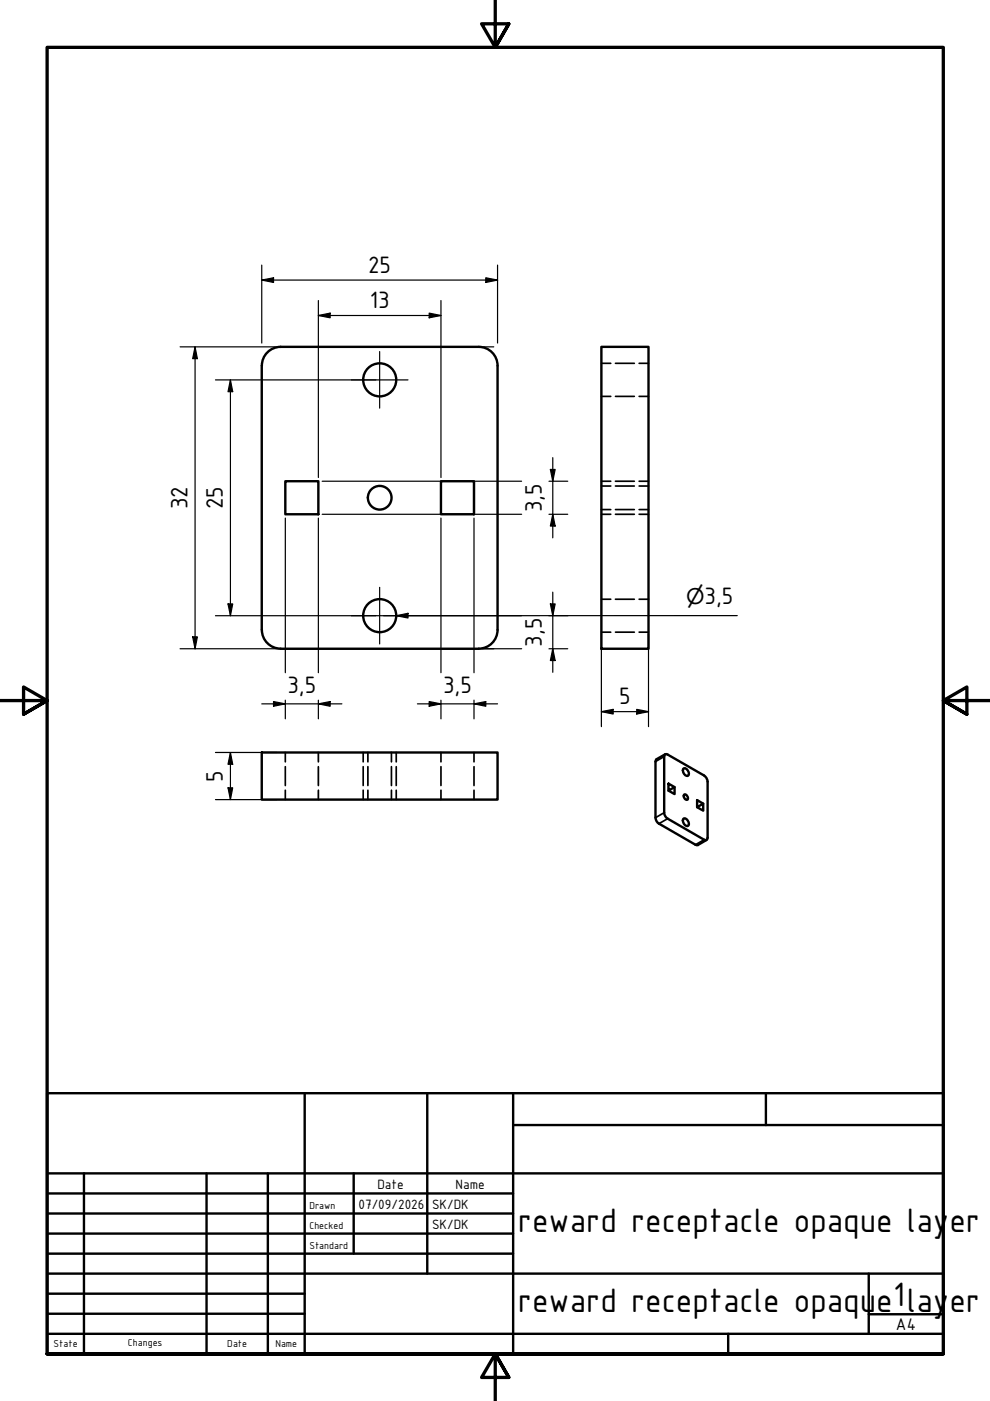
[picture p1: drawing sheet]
<svg xmlns="http://www.w3.org/2000/svg" width="210mm" height="297mm" viewBox="0 0 210 297" stroke-linecap="round" stroke-linejoin="round" font-family="sans-serif">
<!-- layer: Visible (ISO) -->
<g fill="none" stroke="#000" stroke-width=".51">
<path d="M56.7 74.7a4 4 0 0 1 2.8-1.2h42a4 4 0 0 1 4 4v56a4 4 0 0 1-4 4h-42a4 4 0 0 1-4-4v-56a4 4 0 0 1 1.2-2.8zM127.5 73.5h10v64h-10zM60.5 102h7v7h-7zM93.5 102h7v7h-7zM55.5 159.5h50v10h-50zM141 159.9l.6 .1 7.7 4.4a1.74 1.74 0 0 1 .7 1.3v11.9l-.2 .5-.5-.1-7.7-4.4a1.59 1.59 0 0 1-.8-1.3v-11.9zM141 159.9l-1.8 1.1-.2 .5v11.9a1.59 1.59 0 0 0 .7 1.2l8 4.6 2.1-1.1M141.7 166.1l1.3 .8-1.3 .7zM143 166.9v1.5l-1.3-.8M144.8 173.7l.2-.2a1.05 1.05 0 0 1 .8 1.6 1.15 1.15 0 0 1-1-1.4zM144.8 163l.2-.1a1.05 1.05 0 0 1 .8 1.6 1.15 1.15 0 0 1-1-1.5zM145 168.5l.2-.1a.71 .71 0 0 1 .6 .5 .71 .71 0 0 1-.2 .7 .82 .82 0 0 1-.6-1.1z"/>
<path d="M147.8 169.6l1.3 .8-1.3 .7zM149.1 170.4v1.5l-1.3-.8"/>
<circle cx="80.5" cy="80.5" r="3.5"/>
<circle cx="80.5" cy="105.5" r="2.51"/>
<circle cx="80.5" cy="130.5" r="3.5"/>
</g>
<!-- layer: Hidden (ISO) -->
<g fill="none" stroke="#000" stroke-width=".36">
<path d="M127.5 77h2M130.5 77h4M135.5 77h2M127.5 84h2M130.5 84h4M135.5 84h2M127.5 102h2M127.5 109h2M127.5 108h2M127.5 103h2M130.5 102h4M130.5 109h4"/>
<path d="M130.5 108h4M130.5 103h4M135.5 102h2M135.5 109h2M135.5 108h2M135.5 103h2M127.5 134h2M127.5 127h2M130.5 134h4M130.5 127h4M135.5 134h2M135.5 127h2"/>
<path d="M60.5 159.5v2M67.5 159.5v2M77 159.5v2M78 159.5v2M83 159.5v2M84 159.5v2M93.5 159.5v2M100.5 159.5v2M60.5 162.5v4M60.5 167.5v2M67.5 162.5v4M67.5 167.5v2"/>
<path d="M77 162.5v4M77 167.5v2M78 162.5v4M78 167.5v2M83 162.5v4M83 167.5v2M84 162.5v4M84 167.5v2M93.5 162.5v4M93.5 167.5v2M100.5 162.5v4M100.5 167.5v2"/>
</g>
<!-- layer: Visible Narrow (ISO) -->
<path d="M140.8 160.4l-1.8 1.1M140.8 172.3l-1.8 1.1M141.6 173.6l-1.9 1M149.3 178l-1.9 1.1" fill="none" stroke="#000" stroke-width=".36"/>
<!-- layer: Border (ISO) -->
<path d="M105 0v10l-2.9-5h5.8l-2.9 5 2.9-5M0 148.5h10l-5-2.8v5.7l5-2.9-5 2.9M210 148.5h-10l5-2.8v5.7l-5-2.9 5 2.9M10 287v-277h190v277h-190h190M107.9 292l-2.9-5 2.9 5h-5.8l2.9-5v10" fill="none" stroke="#000" stroke-width=".7"/>
<!-- layer: Title (ISO) -->
<g fill="none" stroke="#000" stroke-width=".51">
<path d="M10 231.8h190v55.2h-190zM64.6 231.8v55.2M90.6 231.8v38.2M108.8 238.5h91.2M108.8 231.8v55.2M162.4 231.8v6.7M10 253h98.8M10 257.3h98.8M10 248.8h190M17.8 248.8v38.2M43.8 248.8v38.2M56.8 248.8v38.2"/>
<path d="M75 248.8v17M10 261.5h98.8M10 265.8h98.8M10 270h190M10 274.3h54.6M10 278.5h54.6M184.2 278.6h15.8M184.2 270v12.8M10 282.8h190M154.4 282.8v4.2"/>
</g>
<!-- layer: Center Mark (ISO) -->
<path d="M80.5 74.5v12M74.5 80.5h12M74.5 130.5h12M80.5 124.5v12" fill="none" stroke="#000" stroke-width=".25"/>
<!-- layer: Dimension (ISO) -->
<g fill="none" stroke="#000" stroke-width=".25">
<path d="M55.5 59.4l2.5-.5v1zM55.5 59.4h50M55.5 56.2v16.5M103 58.9l2.5 .5-2.5 .5zM105.5 56.2v16.5M38.2 73.5h66.5M41.4 73.5l.4 2.5h-.9zM41.4 73.5v64M67.5 66.9l2.5-.5v1zM67.5 63.7v37.5M67.5 66.9h26M91 66.4l2.5 .5-2.5 .5z"/>
<path d="M93.5 63.7v37.5M45.7 80.5h34M48.9 80.5l.4 2.5h-1zM48.9 80.5v50M116.7 99.5h1l-.5 2.5zM117.2 97v17M60.5 109.8v32.8M67.5 109.8v32.8M68.3 109h42.3M68.3 102h42.3M93.5 109.8v32.8M100.5 109.8v32.8"/>
<path d="M116.4 109h4M116.4 102h4M117.2 109l.5 2.5h-1zM38.2 137.5h72.4M40.9 135h.9l-.4 2.5zM45.7 130.5h34M48.3 128h1l-.4 2.5zM81.3 130.5h29.3M84 130.5l2.5-.5v1zM116.4 137.5h4M116.4 130.5h4M116.7 128h1l-.5 2.5z"/>
<path d="M117.2 137.5l.5 2.5h-1zM117.2 125.5v17M127.5 134.3v19.8M137.5 134.3v19.8M156.3 130.5h-69.8M45.7 159.5h13M48.9 159.5l.4 2.5h-1zM48.9 159.5v10M55.5 149.2h17M58 148.7l2.5 .5-2.5 .5zM60.5 148.4v4M67.5 149.2l2.5-.5v1z"/>
<path d="M67.5 148.4v4M88.5 149.2h17M91 148.7l2.5 .5-2.5 .5zM93.5 148.4v4M100.5 149.2l2.5-.5v1zM100.5 148.4v4M127.5 150.9l2.5-.5v1zM127.5 150.9h10M135 150.4l2.5 .5-2.5 .5zM45.7 169.5h13M48.3 167h1l-.4 2.5z"/>
</g>
<g fill="#000">
<path d="M55.5 59.4l2.5-.5v1zM103 58.9l2.5 .5-2.5 .5zM41.4 73.5l.4 2.5h-.9zM67.5 66.9l2.5-.5v1zM91 66.4l2.5 .5-2.5 .5zM48.9 80.5l.4 2.5h-1zM116.7 99.5h1l-.5 2.5zM117.2 109l.5 2.5h-1zM40.9 135h.9l-.4 2.5zM48.3 128h1l-.4 2.5zM84 130.5l2.5-.5v1zM116.7 128h1l-.5 2.5z"/>
<path d="M58 148.7l2.5 .5-2.5 .5zM67.5 149.2l2.5-.5v1zM91 148.7l2.5 .5-2.5 .5zM100.5 149.2l2.5-.5v1zM117.2 137.5l.5 2.5h-1zM127.5 150.9l2.5-.5v1zM135 150.4l2.5 .5-2.5 .5zM48.3 167h1l-.4 2.5zM48.9 159.5l.4 2.5h-1z"/>
</g>
<g font-size="7.7">
<text x="109.8" y="261.2">reward receptacle opaque lay</text>
<text x="201.3" y="261.2">er</text>
<text x="109.8" y="278.2">reward receptacle opaqu</text>
<text x="185.8" y="278.2">e1lay</text>
<text x="201.3" y="278.2">er</text>
</g>
<g font-size="5.4">
<text x="78" y="57.8">25</text>
<text x="78.4" y="65.3">13</text>
<text x="39.8" y="108" transform="rotate(-90 39.8 108)">32</text>
<text x="47.2" y="108" transform="rotate(-90 47.2 108)">25</text>
<text x="114.9" y="108.6" transform="rotate(-90 114.9 108.6)">3,5</text>
<text x="149.4" y="128">3,5</text>
<text x="114.9" y="137.1" transform="rotate(-90 114.9 137.1)">3,5</text>
<text x="60.9" y="146.9">3,5</text>
<text x="93.9" y="146.9">3,5</text>
<text x="131.3" y="149.3">5</text>
<text x="47.2" y="165.8" transform="rotate(-90 47.2 165.8)">5</text>
</g>
<text font-size="4.6" x="145.5" y="128">⌀</text>
<text font-size="3.9" x="190" y="282">A4</text>
<g font-size="3.1">
<text x="76" y="256.3">07/09/2026</text>
<text x="80" y="252">Date</text>
<text x="91.6" y="256.3">SK/DK</text>
<text x="96.6" y="252">Name</text>
<text x="91.6" y="260.5">SK/DK</text>
</g>
<g font-size="2.3">
<text x="65.6" y="256.3">Drawn</text>
<text x="65.6" y="260.5">Checked</text>
<text x="65.6" y="264.8">Standard</text>
<text x="11.3" y="285.7">State</text>
<text x="27.1" y="285.4">Changes</text>
<text x="48.2" y="285.7">Date</text>
<text x="58.4" y="285.7">Name</text>
</g>
</svg>
